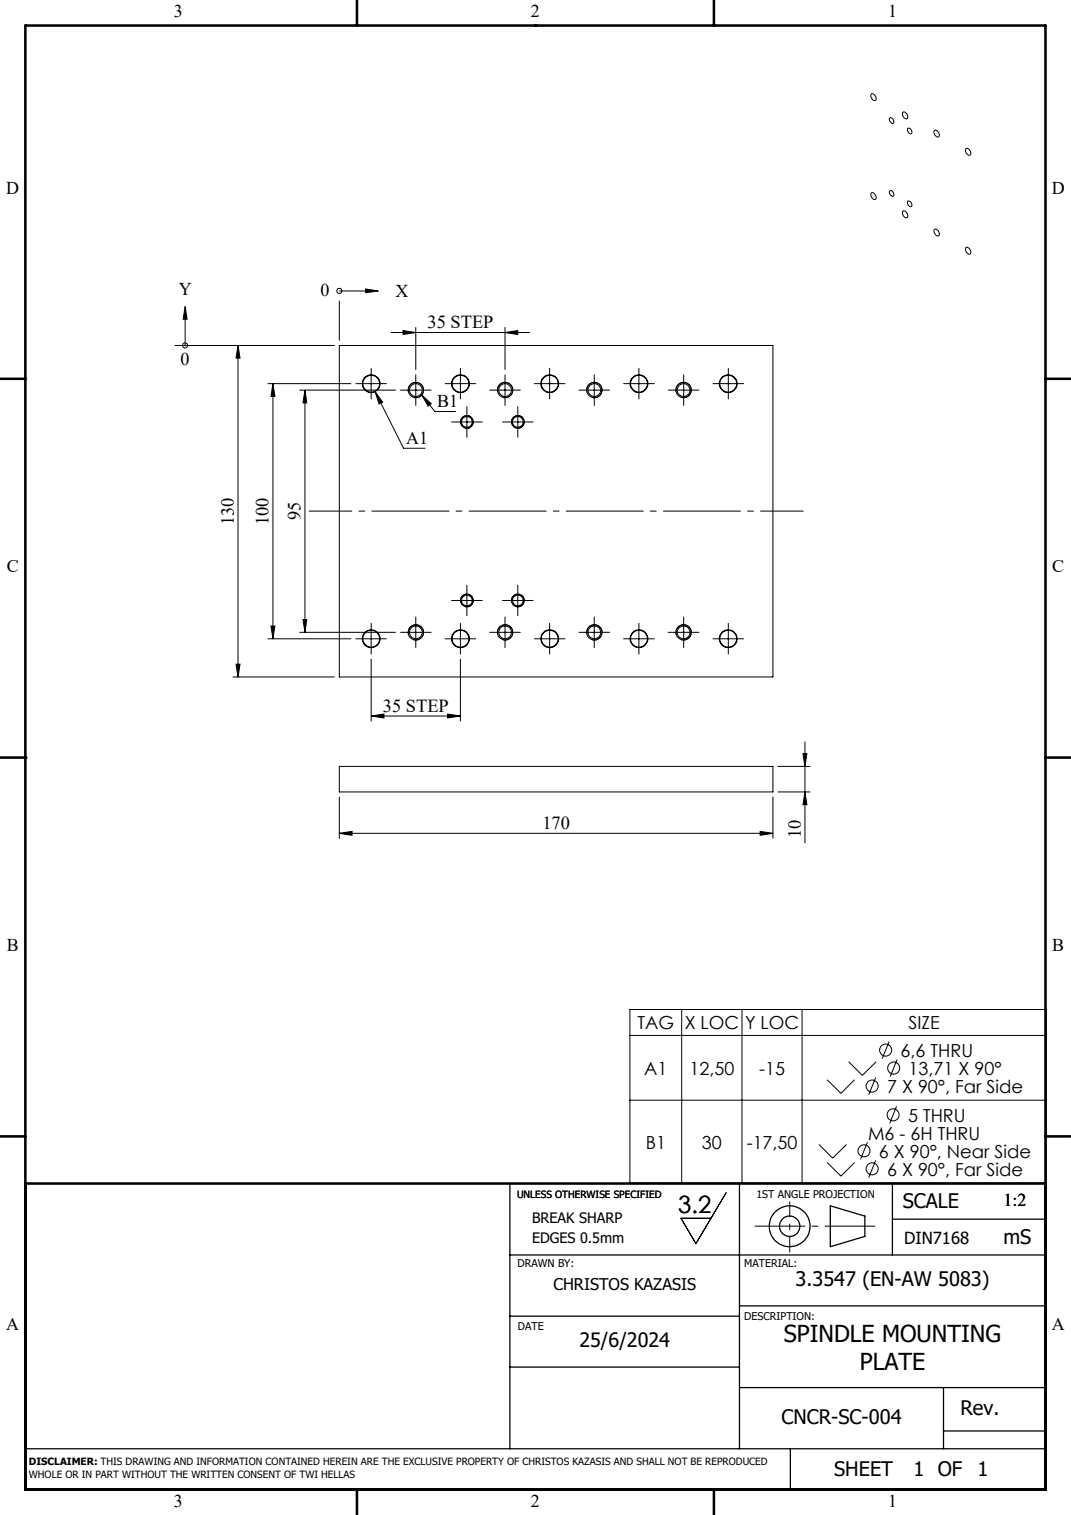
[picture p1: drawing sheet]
<svg xmlns="http://www.w3.org/2000/svg" width="210mm" height="297mm" viewBox="0 0 210 297" stroke-linecap="round" stroke-linejoin="round" font-family="sans-serif">
<g fill="none" stroke="#000" stroke-width=".2">
<path d="M170.8 18.5a.81 .81 0 0 1 .8 .3 .81 .81 0 0 1 .1 .8 .81 .81 0 0 1-.8-.3 .81 .81 0 0 1-.1-.8zM170.9 37.8a.8 .8 0 0 1 .7 .4 .8 .8 0 0 1 0 .9 .94 .94 0 0 1-.7-1.3zM174.4 37.4a.67 .67 0 0 1 .7 .3 .67 .67 0 0 1 0 .8l-.3-.1-.3-.3zM174.4 23.1a.66 .66 0 0 1 .7 .3 .66 .66 0 0 1 0 .8h-.3l-.3-.4zM177 22a.82 .82 0 0 1 .8 .3 .82 .82 0 0 1 .1 .9 .69 .69 0 0 1-.7-.1 .69 .69 0 0 1-.2-.7zM178 39.5a.61 .61 0 0 1 .7 .3 .61 .61 0 0 1-.2 .7l-.4-.3zM178 25.2a.61 .61 0 0 1 .7 .3 .61 .61 0 0 1-.2 .7l-.4-.3zM183.2 25.6a.8 .8 0 0 1 .8 .4 .8 .8 0 0 1-.1 .9 .98 .98 0 0 1-.7-1.3zM189.4 29.1a.8 .8 0 0 1 .8 .5 .8 .8 0 0 1-.1 .8 .94 .94 0 0 1-.7-1.3zM66.5 59v7.7M66.5 57h5.2M71.7 56.7l2.5 .3-2.5 .4z"/>
<path d="M177 41.4a.76 .76 0 0 1 .8 .4 .76 .76 0 0 1 0 .9 .95 .95 0 0 1-.8-1.3zM183.2 45a.81 .81 0 0 1 .8 .3 .81 .81 0 0 1 .1 .8 .7 .7 0 0 1-1-.7zM189.4 48.5a.8 .8 0 0 1 .8 .5 .8 .8 0 0 1-.1 .8 .98 .98 0 0 1-.7-1.3zM34.3 67.7h31.2M36.3 60.1l.4 2.5h-.8zM36.3 62.6v5.1M46.7 67.7l.4 2.5h-.8zM46.7 67.7v65M52.5 75.2h16.3M53.5 75.2l.4 2.5h-.8zM53.5 75.2v50M58.8 76.5h18.7"/>
<path d="M59.8 76.5l.3 2.5h-.7zM59.8 76.5v47.5M66.5 67.7h85.1v65h-85.1zM69.8 75.2h6M72.8 72.2v6M73.6 76.8l1.4 2-.7 .4zM73.6 76.8l5.5 11.1h4.3M76.7 65.2h27.2M78.5 76.5h6M79 64.8l2.5 .4-2.5 .4zM80.1 76.9a1.51 1.51 0 0 1 1.3-1.9 1.51 1.51 0 0 1 1.6 1.6 1.51 1.51 0 0 1-1.9 1.3M81.5 64.2v8.3"/>
<path d="M81.5 73.5v6M82.7 77.4l1.9 1.8-.6 .4zM82.7 77.4l2.6 3.3h4M87.3 75.2h6M90.3 72.2v6M91.5 79.7v6M96 76.5h6M97.6 76.9a1.51 1.51 0 0 1 1.3-1.9 1.51 1.51 0 0 1 1.6 1.6 1.51 1.51 0 0 1-1.9 1.3M99 65.2l2.5-.4v.8zM99 64.2v8.3M99 73.5v6M101.5 79.7v6"/>
<path d="M104.8 75.2h6M107.8 72.2v6M113.5 76.5h6M115.1 76.9a1.51 1.51 0 0 1 1.3-1.9 1.51 1.51 0 0 1 1.6 1.6 1.51 1.51 0 0 1-1.9 1.3M116.5 73.5v6M122.3 75.2h6M125.3 72.2v6M131 76.5h6.1M132.6 76.9a1.51 1.51 0 0 1 1.3-1.9 1.51 1.51 0 0 1 1.6 1.6 1.51 1.51 0 0 1-1.8 1.3M134.1 73.5v6M139.8 75.2h6M142.8 72.2v6"/>
<path d="M88.5 82.7h6M90.3 83a1.25 1.25 0 0 1 1.1-1.5 1.25 1.25 0 0 1 1.4 1.3 1.25 1.25 0 0 1-1.6 1.1M98.5 82.7h6M100.3 83a1.26 1.26 0 0 1 1.1-1.5 1.26 1.26 0 0 1 1.4 1.3 1.26 1.26 0 0 1-1.6 1.1M88.5 117.7h6M90.3 118a1.25 1.25 0 0 1 1.1-1.5 1.25 1.25 0 0 1 1.4 1.3 1.25 1.25 0 0 1-1.6 1.1M91.5 114.7v6M98.5 117.7h6M100.3 118a1.26 1.26 0 0 1 1.1-1.5 1.26 1.26 0 0 1 1.4 1.3 1.26 1.26 0 0 1-1.6 1.1M101.5 114.7v6M45.7 132.7h19.8M46.3 130.2h.8l-.4 2.5z"/>
<path d="M52.5 125.2h16.3M53.1 122.7h.8l-.4 2.5zM58.8 124h18.7M59.4 121.5h.7l-.3 2.5zM69.8 125.2h6M72.8 129.2v12.2M72.8 122.2v6M78.5 124h6M80.1 124.4a1.51 1.51 0 0 1 1.3-2 1.51 1.51 0 0 1 1.6 1.7 1.51 1.51 0 0 1-1.9 1.3M81.5 121v6M87.3 125.2h6M87.8 140l2.5 .4-2.5 .4z"/>
<path d="M90.3 129.2v12.2M90.3 122.2v6M96 124h6M97.6 124.4a1.51 1.51 0 0 1 1.3-2 1.51 1.51 0 0 1 1.6 1.7 1.51 1.51 0 0 1-1.9 1.3M99 121v6M104.8 125.2h6M107.8 122.2v6M113.5 124h6M115.1 124.4a1.51 1.51 0 0 1 1.3-2 1.51 1.51 0 0 1 1.6 1.7 1.51 1.51 0 0 1-1.9 1.3M116.5 121v6M122.3 125.2h6M125.3 122.2v6"/>
<path d="M131 124h6.1M132.6 124.4a1.51 1.51 0 0 1 1.3-2 1.51 1.51 0 0 1 1.6 1.6 1.51 1.51 0 0 1-1.8 1.4M134.1 121v6M139.8 125.2h6M142.8 122.2v6M66.5 150.2h85.1v5.1h-85.1zM66.5 156.2v8.2M72.8 140.4l2.5-.4v.8zM72.8 140.4h17.5M151.6 156.2v8.2M152.5 150.2h6.3M152.5 155.3h6.3"/>
<path d="M157.4 147.7h.8l-.4 2.5zM157.8 145.4v19.8M157.8 155.3l.4 2.5h-.8zM66.5 163.4l2.5-.4v.8zM66.5 163.4h85.1M149 163l2.6 .4-2.6 .4zM123.5 197.9h81.6v34h-81.6zM133.7 197.9v34M145.5 197.9v34M157.3 197.9v34M123.5 203h81.6M123.5 215.7h81.6"/>
<path d="M162.2 211.7l2.7 2.6 2.7-2.6M166.4 208.1l2.7 2.7 2.7-2.7M171.7 211.2l-1.3 3.4M174.3 204.2l-1.3 3.3M175.8 216.9l-1.4 3.3M175.9 207.7l-1.3 3.4M142.4 233.8l-5.9 10-3-5h5.9M160.6 224.4l2.7 2.6 2.7-2.6M162.2 227.9l2.7 2.7 2.7-2.7M170.1 223.9l-1.4 3.4M171.7 227.5l-1.3 3.3"/>
<circle cx="66.5" cy="57" r=".5"/>
<circle cx="36.3" cy="67.7" r=".5"/>
<circle cx="72.8" cy="75.2" r="1.75"/>
<circle cx="72.8" cy="75.2" r="1.65"/>
<circle cx="81.5" cy="76.5" r="1.25"/>
<circle cx="81.5" cy="76.5" r="1.5"/>
<circle cx="90.3" cy="75.2" r="1.75"/>
<circle cx="90.3" cy="75.2" r="1.65"/>
<circle cx="99" cy="76.5" r="1.25"/>
<circle cx="99" cy="76.5" r="1.5"/>
<circle cx="107.8" cy="75.2" r="1.75"/>
<circle cx="107.8" cy="75.2" r="1.65"/>
<circle cx="116.5" cy="76.5" r="1.5"/>
<circle cx="116.6" cy="76.5" r="1.26"/>
<circle cx="125.3" cy="75.2" r="1.74"/>
<circle cx="125.3" cy="75.2" r="1.65"/>
<circle cx="134" cy="76.5" r="1.5"/>
<circle cx="134" cy="76.5" r="1.26"/>
<circle cx="142.8" cy="75.2" r="1.65"/>
<circle cx="142.8" cy="75.2" r="1.75"/>
<circle cx="91.5" cy="82.7" r="1.06"/>
<circle cx="91.5" cy="82.7" r="1.26"/>
<circle cx="101.5" cy="82.7" r="1.05"/>
<circle cx="101.5" cy="82.7" r="1.25"/>
<circle cx="91.5" cy="117.7" r="1.25"/>
<circle cx="91.5" cy="117.7" r="1.06"/>
<circle cx="101.5" cy="117.7" r="1.24"/>
<circle cx="101.5" cy="117.7" r="1.05"/>
<circle cx="72.8" cy="125.2" r="1.75"/>
<circle cx="72.8" cy="125.2" r="1.65"/>
<circle cx="81.5" cy="124" r="1.24"/>
<circle cx="81.5" cy="124" r="1.5"/>
<circle cx="90.3" cy="125.2" r="1.75"/>
<circle cx="90.3" cy="125.2" r="1.65"/>
<circle cx="99" cy="124" r="1.24"/>
<circle cx="99" cy="124" r="1.5"/>
<circle cx="107.8" cy="125.2" r="1.75"/>
<circle cx="107.8" cy="125.2" r="1.65"/>
<circle cx="116.5" cy="124" r="1.5"/>
<circle cx="116.5" cy="124" r="1.25"/>
<circle cx="125.3" cy="125.2" r="1.74"/>
<circle cx="125.3" cy="125.2" r="1.65"/>
<circle cx="134" cy="124" r="1.5"/>
<circle cx="134" cy="124" r="1.25"/>
<circle cx="142.8" cy="125.2" r="1.65"/>
<circle cx="142.8" cy="125.2" r="1.75"/>
<circle cx="171" cy="212.9" r="1.17"/>
<circle cx="173.7" cy="205.9" r="1.17"/>
<circle cx="175.1" cy="218.5" r="1.18"/>
<circle cx="175.3" cy="209.4" r="1.17"/>
<circle cx="169.4" cy="225.6" r="1.18"/>
<circle cx="171" cy="229.1" r="1.18"/>
</g>
<g fill="none" stroke="#000" stroke-width=".25">
<path d="M100 232v52M145 232v52M162.8 236.4l6.8 2v4l-6.8 2zM175 232v14M175 239h30M100 246h105M100 258h45M145 256h60M100 268h45M145 272h60M185 272v12M5 284h200"/>
<path d="M155 284v8M185 280.5h20"/>
<circle cx="154.8" cy="240.4" r="4"/>
<circle cx="154.8" cy="240.4" r="2"/>
</g>
<path d="M157.6 100.2h-97" fill="none" stroke="#000" stroke-width=".2" stroke-dasharray="15.2 1.3 1.3 1.3" stroke-dashoffset="6.7" stroke-linecap="butt"/>
<path d="M148 240.4h23.6" fill="none" stroke="#000" stroke-width=".2" stroke-dasharray="15.2 1.3 1.3 1.3" stroke-dashoffset="5.3" stroke-linecap="butt"/>
<path d="M154.9 235.5v10" fill="none" stroke="#000" stroke-width=".2" stroke-dasharray="15.2 1.3 1.3 1.3" stroke-dashoffset="12.1" stroke-linecap="butt"/>
<g fill="none" stroke="#000" stroke-width=".5">
<path d="M5 5h200v287h-200zM70 0v5M105 5h.1M140 0v5M0 74.3h5M205 74.3h5M0 148.5h5M5 148.5h.1M205 148.5h5M0 222.8h5M5 232h200M205 222.8h5"/>
<path d="M70 292v5M105 292h.1M140 292v5M190 292h.1"/>
</g>
<g fill="#000">
<path d="M73.6 76.8l1.4 2-.7 .4zM82.7 77.4l1.9 1.8-.6 .4zM71.7 56.7l2.5 .3-2.5 .4zM36.3 60.1l.4 2.5h-.8z"/>
<path d="M79 64.8l2.5 .4-2.5 .4zM99 65.2l2.5-.4v.8z"/>
<path d="M46.3 130.2h.8l-.4 2.5zM46.7 67.7l.4 2.5h-.8z"/>
<path d="M53.1 122.7h.8l-.4 2.5zM53.5 75.2l.4 2.5h-.8z"/>
<path d="M59.4 121.5h.7l-.3 2.5zM59.8 76.5l.3 2.5h-.7z"/>
<path d="M72.8 140.4l2.5-.4v.8zM87.8 140l2.5 .4-2.5 .4z"/>
<path d="M157.8 155.3l.4 2.5h-.8zM157.4 147.7h.8l-.4 2.5z"/>
<path d="M66.5 163.4l2.5-.4v.8zM149 163l2.6 .4-2.6 .4z"/>
</g>
<text font-size="4.7" x="133" y="237.8">3.2</text>
<g font-size="4.6">
<text x="153.7" y="263">SPINDLE MOUNTING</text>
<text x="168.6" y="268.6">PLATE</text>
</g>
<g font-size="3.9">
<text x="177" y="236.9">SCALE</text>
<text x="196.7" y="243.9">mS</text>
<text x="156" y="252.2">3.3547 (EN-AW 5083)</text>
<text x="113.6" y="264.1">25/6/2024</text>
<text x="153.2" y="279.2">CNCR-SC-004</text>
<text x="188.3" y="277.3">Rev.</text>
<text x="163.6" y="289.3">SHEET</text>
<text x="179.1" y="289.3">1 OF</text>
<text x="191.7" y="289.3">1</text>
</g>
<g font-size="3.6">
<text x="83.8" y="64.3">35 STEP</text>
<text x="45.8" y="102.9" transform="rotate(-90 45.8 102.9)">130</text>
<text x="52.7" y="102.9" transform="rotate(-90 52.7 102.9)">100</text>
<text x="58.9" y="102" transform="rotate(-90 58.9 102)">95</text>
<text x="75.1" y="139.5">35 STEP</text>
<text x="106.4" y="162.5">170</text>
<text x="157" y="164.3" transform="rotate(-90 157 164.3)">10</text>
</g>
<g font-size="3.5">
<text x="34.1" y="3.4">3</text>
<text x="104.1" y="3.4">2</text>
<text x="174.1" y="3.4">1</text>
<text x="1.2" y="38">D</text>
<text x="206.2" y="38">D</text>
<text x="35" y="57.9">Y</text>
<text x="62.9" y="58.1">0</text>
<text x="77.5" y="58.1">X</text>
<text x="35.4" y="71.6">0</text>
<text x="85.7" y="79.8">B1</text>
<text x="79.6" y="87">A1</text>
<text x="1.3" y="112.2">C</text>
<text x="206.3" y="112.2">C</text>
<text x="1.3" y="186.5">B</text>
<text x="206.3" y="186.5">B</text>
<text x="125" y="201.8">TAG</text>
<text x="134.3" y="201.8">X LOC</text>
<text x="146.1" y="201.8">Y LOC</text>
<text x="178.1" y="201.8">SIZE</text>
<text x="176.6" y="207.2">6,6 THRU</text>
<text x="126.3" y="210.7">A1</text>
<text x="135.2" y="210.7">12,50</text>
<text x="148.9" y="210.7">-15</text>
<text x="173.9" y="214.2">7 X 90°, Far Side</text>
<text x="178.2" y="210.7">13,71 X 90°</text>
<text x="178.1" y="219.9">5 THRU</text>
<text x="126.6" y="225.2">B1</text>
<text x="137.6" y="225.2">30</text>
<text x="146.4" y="225.2">-17,50</text>
<text x="170.2" y="223.4">M6 - 6H THRU</text>
<text x="172.4" y="226.9">6 X 90°, Near Side</text>
<text x="173.9" y="230.5">6 X 90°, Far Side</text>
<text x="196.7" y="236.4">1:2</text>
<text x="1.2" y="260.7">A</text>
<text x="206.2" y="260.7">A</text>
<text x="34.1" y="295.4">3</text>
<text x="104.1" y="295.4">2</text>
<text x="174.1" y="295.4">1</text>
</g>
<text font-size="3.3" x="177.3" y="243.9">DIN7168</text>
<text font-size="3.2" x="108.5" y="252.9">CHRISTOS KAZASIS</text>
<g font-size="2.8">
<text x="104.3" y="239.9">BREAK SHARP</text>
<text x="104.3" y="243.7">EDGES 0.5mm</text>
</g>
<g font-size="2.1">
<text x="148.3" y="234.9">1ST ANGLE PROJECTION</text>
<text x="101.5" y="248.3">DRAWN BY:</text>
<text x="145.9" y="248.3">MATERIAL:</text>
<text x="101.5" y="260.7">DATE</text>
<text x="145.9" y="258.7">DESCRIPTION:</text>
</g>
<g font-size="2">
<text x="101.4" y="234.9">UNLESS OTHERWISE SPECIFIED</text>
<text x="5.7" y="287.3">DISCLAIMER: THIS DRAWING AND INFORMATION CONTAINED HEREIN ARE THE EXCLUSIVE PROPERTY OF CHRISTOS KAZASIS AND SHALL NOT BE REPRODUCED</text>
<text x="5.7" y="289.8">WHOLE OR IN PART WITHOUT THE WRITTEN CONSENT OF TWI HELLAS</text>
</g>
</svg>
